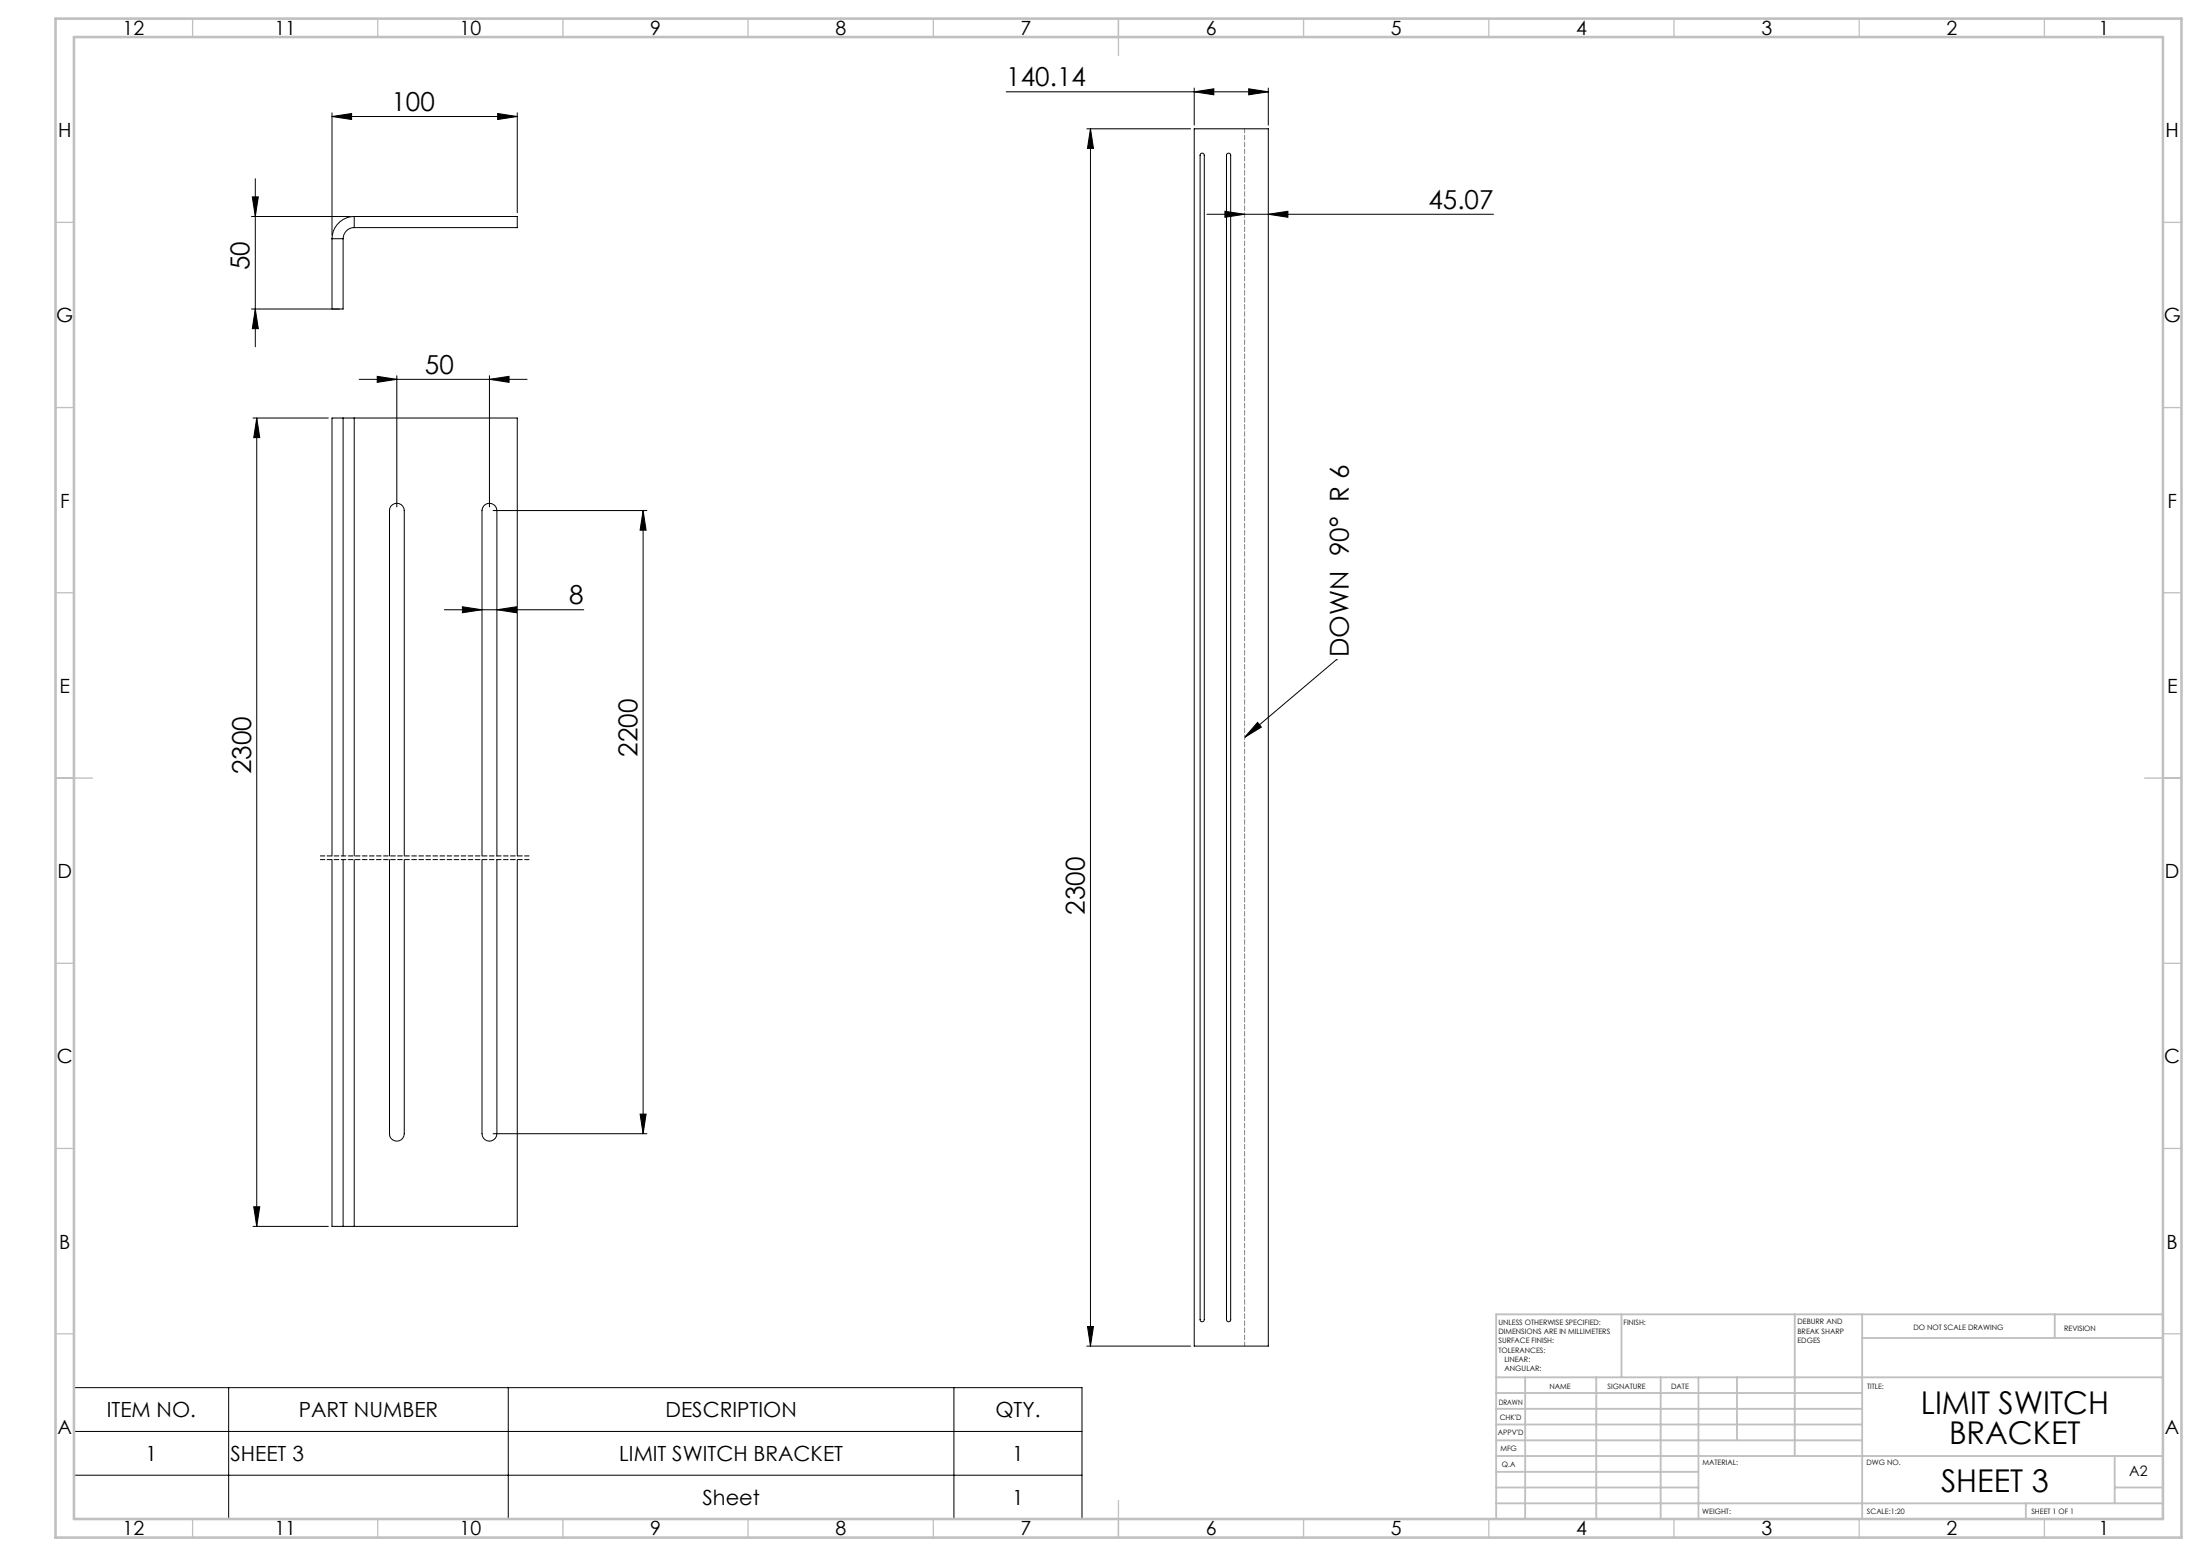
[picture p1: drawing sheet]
<svg xmlns="http://www.w3.org/2000/svg" width="594mm" height="420mm" viewBox="0 0 594 420" stroke-linecap="round" stroke-linejoin="round" font-family="sans-serif">
<g fill="none" stroke="#000" stroke-width=".27">
<path d="M89.6 31.5l5.3-.9v1.7zM89.6 30.5v32.9M89.6 31.5h50.1M134.4 30.6l5.3 .9-5.3 .8zM139.7 30.5v26.9M271.7 24.8h70.7M293.4 34.8h28.1M294.4 34.8l.8 5.3h-1.6zM294.4 34.8v328.5M322.4 24.8l5.3-.8v1.6zM322.4 34.8h20v328.5h-20zM322.4 23.8v10"/>
<path d="M337.1 24l5.3 .8-5.3 .8zM342.4 23.8v10M67.9 58.4h26.8M68.1 53.1h1.6l-.8 5.3zM68.9 48.2v45.4M95.6 58.4a6 6 0 0 0-6 6M95.6 58.4h44.1v3h-44.1M95.6 58.4v3M324.2 41.4h.7l.3 .5v314.3a.57 .57 0 0 1-.6 .6 .57 .57 0 0 1-.6-.6v-314.4zM325.9 57.8h77.4M330.7 57l5.3 .8-5.3 .8zM331.4 41.4h.5l.4 .4v314.4a.57 .57 0 0 1-.6 .6 .57 .57 0 0 1-.5-.6v-314.3z"/>
<path d="M342.4 57.8l5.3-.8v1.6zM89.6 64.4v19M89.6 64.4h3M92.6 64.4v19h-24.7M95.6 61.4a3 3 0 0 0-3 3M68.9 83.4l.8 5.3h-1.6zM68.3 112.8h20.4M69.3 112.8l.8 5.3h-1.6zM69.3 112.8v218.2M92.6 112.8h3M92.6 112.8h-3v118.3M92.6 112.8v118.3"/>
<path d="M95.6 112.8h44.1v118.3M95.6 112.8v118.3M97 102.4h45.3M101.8 101.6l5.3 .8-5.3 .8zM107.1 101.4v35.4M132.2 102.4l5.2-.8v1.6zM132.2 101.4v35.4M133.1 137.8h41.6M173.6 137.8v168.2M173.6 137.8l.8 5.3h-1.6zM120 164.6h37.6M124.8 163.8l5.3 .8-5.3 .8z"/>
<path d="M134.2 164.6l5.3-.8v1.6zM360.8 178.1h.1M360.8 178.1l-24.8 21M339.5 195l1.1 1.3-4.6 2.8zM89.6 232v99h3M92.6 232v99M95.6 232v99M105.2 231.1v-93.3a1.99 1.99 0 0 1 2-2 1.99 1.99 0 0 1 1.9 2v93.3M105.2 232v74a1.99 1.99 0 0 0 2 2 1.99 1.99 0 0 0 1.9-2v-74M130.1 231.1v-93.3a2.01 2.01 0 0 1 2.1-2 2.01 2.01 0 0 1 2 2v93.3M130.1 232v74a2.01 2.01 0 0 0 2.1 2 2.01 2.01 0 0 0 2-2v-74M139.7 232v99h-44.1"/>
<path d="M133.1 306h41.6M172.8 300.7h1.6l-.8 5.3zM68.3 331h20.4M68.5 325.7h1.6l-.8 5.3zM92.6 331h3M293.6 358.1h1.6l-.8 5.2zM20 374.6h272.1v35.4h-272.1zM61.7 374.6v35.4M137.2 374.6v35.4M257.6 374.6v35.4M293.4 363.3h28.1M20 398.2h272.1"/>
<path d="M20 386.4h272.1"/>
</g>
<path d="M142.8 232h-56.3M142.8 231h-56.3" fill="none" stroke="#000" stroke-width=".27" stroke-dasharray="1.3 .6" stroke-dashoffset=".1"/>
<path d="M336 34.8v328.5" fill="none" stroke="#808080" stroke-width=".27" stroke-dasharray="1.3 .6" stroke-dashoffset=".2"/>
<g fill="none" stroke="#c0c0c0" stroke-width=".35">
<path d="M52 5v5M102 5v5M152 5v5M202 5v5M252 5v5M302 5v10M352 5v5M402 5v5M452 5v5M502 5v5M552 5v5M15 60h5"/>
<path d="M584 60h5M15 110h5M584 110h5M15 160h5M584 160h5M15 210h10M579 210h10M15 260h5M584 260h5M15 310h5M584 310h5M15 360h5"/>
<path d="M584 360h5M52 410v5M102 410v5M152 410v5M202 410v5M252 410v5M302 405v10M352 410v5M402 410v5M452 410v5M502 410v5M552 410v5"/>
</g>
<g fill="none" stroke="#c0c0c0" stroke-width=".5">
<path d="M437.8 354.8v17M484.6 354.8v38.2M502.8 354.8v55.2M554.8 354.8v6.4M584 354.8h-180v55.2M404 371.8h180M404 376h98.8M411.8 371.8v38.2M431 371.8v38.2M448.4 371.8v38.2M458.6 371.8v38.2M469 371.8v17"/>
<path d="M502.8 361.2h81.2M404 388.8h98.8M404 384.5h98.8M404 380.3h98.8M404 397.3h54.6M404 393h180M571 393v12.8M404 405.8h180M404 401.5h54.6M547 405.8v4.2M571 401.5h13"/>
</g>
<path d="M15 5h574v410h-574zM20 10h564v400h-564z" fill="none" stroke="#c0c0c0" stroke-width=".7"/>
<g fill="#000">
<path d="M339.5 195l1.1 1.3-4.6 2.8z"/>
<path d="M89.6 31.5l5.3-.9v1.7zM134.4 30.6l5.3 .9-5.3 .8z"/>
<path d="M337.1 24l5.3 .8-5.3 .8zM322.4 24.8l5.3-.8v1.6z"/>
<path d="M69.3 112.8l.8 5.3h-1.6zM68.5 325.7h1.6l-.8 5.3zM173.6 137.8l.8 5.3h-1.6zM172.8 300.7h1.6l-.8 5.3zM68.1 53.1h1.6l-.8 5.3zM68.9 83.4l.8 5.3h-1.6zM294.4 34.8l.8 5.3h-1.6zM293.6 358.1h1.6l-.8 5.2z"/>
<path d="M101.8 101.6l5.3 .8-5.3 .8zM132.2 102.4l5.2-.8v1.6zM330.7 57l5.3 .8-5.3 .8zM342.4 57.8l5.3-.8v1.6z"/>
<path d="M124.8 163.8l5.3 .8-5.3 .8zM134.2 164.6l5.3-.8v1.6z"/>
</g>
<g font-size="8.5">
<text x="518.6" y="381.8">LIMIT SWITCH</text>
<text x="526.2" y="389.9">BRACKET</text>
<text x="524.1" y="402.7">SHEET 3</text>
</g>
<g font-size="7.1">
<text x="271.7" y="23.2">140.14</text>
<text x="105.7" y="29.9">100</text>
<text x="385.7" y="56.3">45.07</text>
<text x="67.4" y="72.9" transform="rotate(-90 67.4 72.9)">50</text>
<text x="114.7" y="100.8">50</text>
<text x="153.7" y="163">8</text>
<text x="364.2" y="177.5" transform="rotate(-90 364.2 177.5)">DOWN 90° R 6</text>
<text x="67.8" y="208.9" transform="rotate(-90 67.8 208.9)">2300</text>
<text x="172.1" y="204.2" transform="rotate(-90 172.1 204.2)">2200</text>
<text x="292.9" y="247" transform="rotate(-90 292.9 247)">2300</text>
</g>
<g font-size="5.6">
<text x="28.8" y="382.6">ITEM NO.</text>
<text x="80.7" y="382.6">PART NUMBER</text>
<text x="179.7" y="382.6">DESCRIPTION</text>
<text x="268.8" y="382.6">QTY.</text>
<text x="39.3" y="394.4">1</text>
<text x="62.2" y="394.4">SHEET 3</text>
<text x="167.2" y="394.4">LIMIT SWITCH BRACKET</text>
<text x="273.3" y="394.4">1</text>
<text x="189.7" y="406.2">Sheet</text>
<text x="273.3" y="406.2">1</text>
</g>
<g font-size="5.3">
<text x="33.1" y="9.5">12</text>
<text x="74.1" y="9.5">11</text>
<text x="124.1" y="9.5">10</text>
<text x="175.6" y="9.5">9</text>
<text x="225.6" y="9.5">8</text>
<text x="275.6" y="9.5">7</text>
<text x="325.6" y="9.5">6</text>
<text x="375.6" y="9.5">5</text>
<text x="425.6" y="9.5">4</text>
<text x="475.6" y="9.5">3</text>
<text x="525.6" y="9.5">2</text>
<text x="566.6" y="9.5">1</text>
<text x="15.7" y="37">H</text>
<text x="584.7" y="37">H</text>
<text x="15.2" y="87">G</text>
<text x="584.2" y="87">G</text>
<text x="16.2" y="137">F</text>
<text x="585.2" y="137">F</text>
<text x="16.1" y="187">E</text>
<text x="585.1" y="187">E</text>
<text x="15.5" y="237">D</text>
<text x="584.5" y="237">D</text>
<text x="15.4" y="287">C</text>
<text x="584.4" y="287">C</text>
<text x="16" y="337">B</text>
<text x="585" y="337">B</text>
<text x="15.5" y="387">A</text>
<text x="584.5" y="387">A</text>
<text x="33.1" y="414.5">12</text>
<text x="74.1" y="414.5">11</text>
<text x="124.1" y="414.5">10</text>
<text x="175.6" y="414.5">9</text>
<text x="225.6" y="414.5">8</text>
<text x="275.6" y="414.5">7</text>
<text x="325.6" y="414.5">6</text>
<text x="375.6" y="414.5">5</text>
<text x="425.6" y="414.5">4</text>
<text x="475.6" y="414.5">3</text>
<text x="525.6" y="414.5">2</text>
<text x="566.6" y="414.5">1</text>
</g>
<text font-size="3.9" x="574.9" y="398.5">A2</text>
<g font-size="2">
<text x="404.6" y="357.6">UNLESS OTHERWISE SPECIFIED:</text>
<text x="438.4" y="357.6">FINISH:</text>
<text x="485.3" y="357.5">DEBURR AND</text>
<text x="485.3" y="360">BREAK SHARP</text>
<text x="516.6" y="359">DO NOT SCALE DRAWING</text>
<text x="557.3" y="359.2">REVISION</text>
<text x="404.6" y="360.1">DIMENSIONS ARE IN MILLIMETERS</text>
<text x="404.6" y="362.6">SURFACE FINISH:</text>
<text x="404.6" y="365.1">TOLERANCES:</text>
<text x="485.3" y="362.5">EDGES</text>
<text x="406.2" y="367.6">LINEAR:</text>
<text x="406.2" y="370.1">ANGULAR:</text>
<text x="418.3" y="375">NAME</text>
<text x="434" y="374.9">SIGNATURE</text>
<text x="451.2" y="374.9">DATE</text>
<text x="504.1" y="374.9">TITLE:</text>
<text x="404.6" y="379.1">DRAWN</text>
<text x="404.9" y="383.3">CHK'D</text>
<text x="404.4" y="387.4">APPV'D</text>
<text x="405.1" y="391.8">MFG</text>
<text x="405.5" y="396">Q.A</text>
<text x="459.6" y="395.5">MATERIAL:</text>
<text x="504" y="395.5">DWG NO.</text>
<text x="459.6" y="408.5">WEIGHT:</text>
<text x="504.1" y="408.6">SCALE:1:20</text>
<text x="548.5" y="408.6">SHEET 1 OF 1</text>
</g>
</svg>
